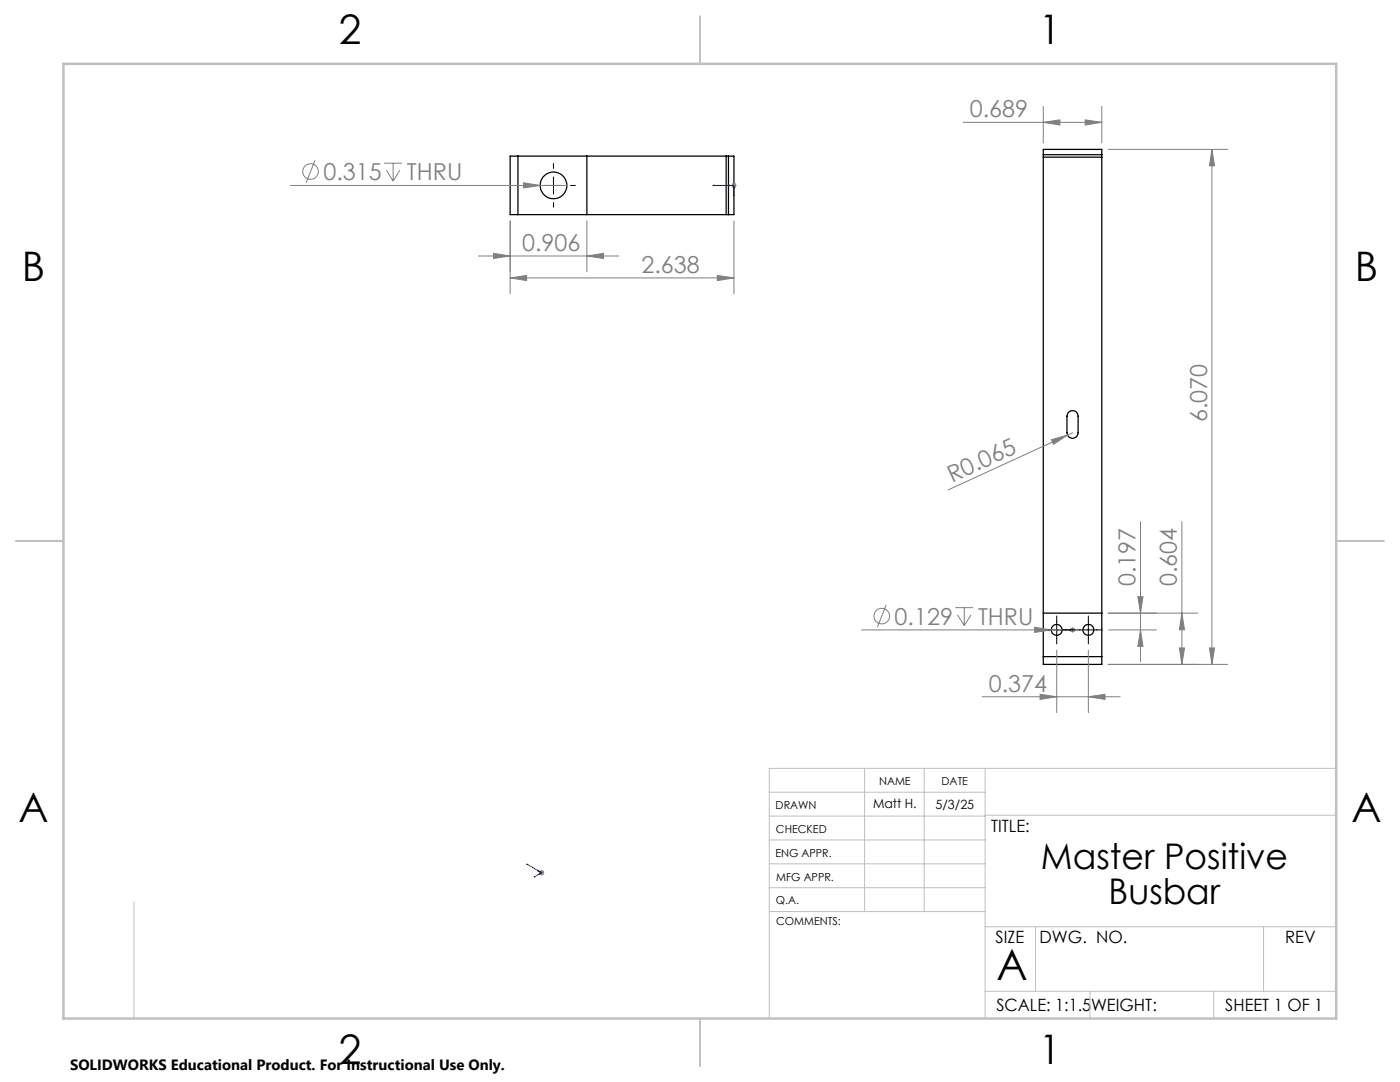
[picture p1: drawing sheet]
<svg xmlns="http://www.w3.org/2000/svg" width="279mm" height="216mm" viewBox="0 0 279 216" stroke-linecap="round" stroke-linejoin="round" font-family="sans-serif">
<g fill="none" stroke="#000" stroke-width=".25">
<path d="M103.4 31.2h-1.6v11.6h1.6M103.4 31.2h41.5M103.4 31.2v11.6M117.1 31.2v11.6M144.9 31.2h.5M144.9 31.2v11.6M145.4 31.2h1.1v11.6h-1.1M145.4 31.2v11.6M208.2 30.9v.5M208.2 30.9v-1.1h11.7v1.1M208.2 31.4v99.6M208.2 30.9h11.7"/>
<path d="M208.2 31.4h11.7M219.9 30.9v.5M219.9 31.4v99.6M103.4 42.8h41.5M144.9 42.8h.5M213.3 82.2a1.11 1.11 0 0 1 1.2-.2 1.11 1.11 0 0 1 .7 1v3.4a1.11 1.11 0 0 1-1.2 1.1 1.11 1.11 0 0 1-1.1-1.1v-3.4zM208.2 131v1.6h11.7v-1.6M208.2 131h11.7M208.2 122.3h11.7"/>
<circle cx="110.5" cy="37" r="2.66"/>
<circle cx="210.9" cy="125.7" r="1.09"/>
<circle cx="217.2" cy="125.7" r="1.09"/>
</g>
<g fill="none" stroke="#808080" stroke-width=".2">
<path d="M58 37h55.1M62.9 32l-1.8 4.4M76.7 32.6h3.5M77.1 34l1.4 2.1M78.5 32.6v3.5M79.8 34l-1.3 2.1M104.5 36.5l3.3 .5-3.3 .5zM146 37h1M146.1 36.7l.7 .7M146.5 36.5v1M146.8 36.7l-.7 .7M192.2 24.4h27.7"/>
<path d="M208.2 24.4l3.3-.5v1zM208.2 21.2v7.3M216.6 23.9l3.3 .5-3.3 .5zM219.9 21.2v7.3M221.2 29.8h23.8M241.9 29.8l.5 3.3h-1zM241.9 29.8v102.8M95.5 51.1h28M98.5 50.6l3.3 .5-3.3 .5zM101.8 55.5l3.3-.5v1zM101.8 44.1v14.5M101.8 55.5h44.7"/>
<path d="M117.1 51.1l3.3-.5v1zM117.1 44.1v10.2M143.2 55l3.3 .5-3.3 .5zM146.5 44.1v14.5M209.8 87.7l3.2-.9-2.7 1.9zM213 86.8l-23.8 11M214.1 86.4l-1.1 .4M227.1 119.1h1l-.5 3.2zM227.6 104.1v27.9M235.9 104.1v28.5M171.9 125.7h40.1M176.8 120.7l-1.7 4.5"/>
<path d="M190.6 121.2h3.6M191.1 122.7l1.3 2.1M192.4 121.2v3.6M193.8 122.7l-1.4 2.1M196 139h27.6M206.5 125.2l3.3 .5-3.3 .5zM207.6 138.5l3.3 .5-3.3 .6zM210.9 129.8v12.4M213.5 125.7h1.1M213.7 125.3l.7 .7M214.1 125.2v1M214.4 125.3l-.7 .7"/>
<path d="M217.2 139l3.3-.5v1.1zM217.2 129.8v12.4M221.2 122.3h17.8M221.2 132.6h23.8M221.3 125.7h9.5M227.6 125.7l.5 3.3h-1zM235.4 129.3h1l-.5 3.3zM235.9 122.3l.5 3.4h-1zM241.4 129.3h1l-.5 3.3zM107.6 174.1h1M107.7 173.8l.7 .7M108.1 173.6v1.1"/>
<path d="M108.4 173.8l-.7 .7"/>
<circle cx="62" cy="34.2" r="1.56"/>
<circle cx="176" cy="122.9" r="1.55"/>
</g>
<g fill="none" stroke="#00f" stroke-width=".2">
<path d="M142.2 37l.3-.1v.1zM142.2 37h4.3v2.1M145.2 37l.3-.1v.2zM146.4 37.3h.1v.3zM146.4 38.9h.1v.2zM211.9 125.7h.3h-.3M211.9 125.7h2.2M213.4 125.7h.3h-.3M214 125.7h.1zM214.1 125.7h.1M105.1 172.4l.2 .1zM105.1 172.4l3 1.7"/>
<path d="M106.7 174.9l-.1 .1zM107.2 173.6l.3 .1zM107.2 173.6l.9 .5M107.8 174.2l.1 .1-.3 .1zM108.1 174.1l-1.5 .9M108.1 174.1l-.5 .3"/>
</g>
<g fill="none" stroke="#c0c0c0" stroke-width=".2">
<path d="M153.5 158.1h43.1M172.5 153.3v28.6M184.4 153.3v28.6M196.6 153.3v49.9M266.7 153.3h-113.2v49.9M26.7 180v23.2M153.5 167.6h43.1M153.5 162.8h43.1M153.5 172.4h43.1M153.5 177.1h43.1M196.6 162.7h70.1M153.6 181.9h43"/>
<path d="M196.6 197.8h70.1M196.6 184.9h70.1M206.7 184.9v12.9M217.5 197.8v5.4M242.2 197.8v5.4M252.2 184.9v12.9"/>
</g>
<path d="M139.7 3.2v9.5M3.1 107.9h9.6M266.7 107.9h9.5M139.7 203.2v9.6" fill="none" stroke="#c0c0c0" stroke-width=".25"/>
<path d="M12.7 12.7h254v190.5h-254z" fill="none" stroke="#c0c0c0" stroke-width=".5"/>
<path d="M106.1 37h1M108.8 37h3.3M110.5 32.6v1M110.5 35.3v3.4M113.8 37h1M110.5 40.4v.9M208.1 125.7h5.6M210.9 122.9v5.6M214.4 125.7h5.6M217.2 122.9v5.6" fill="none" stroke="#000" stroke-width=".2"/>
<g fill="#00f">
<path d="M146.4 38.9l.1 .2v-.2zM142.2 37h.3v-.1z"/>
<path d="M146.4 37.3l.1 .3v-.3zM145.2 37l.3 .1v-.2zM211.9 125.7h.3zM214 125.7h.1z"/>
<path d="M213.4 125.7h.3zM214 125.7h.1zM106.7 174.9l-.1 .1zM105.1 172.4l.2 .1zM107.6 174.4l.3-.1-.1-.1zM107.2 173.6l.3 .1z"/>
</g>
<g fill="#808080">
<path d="M104.5 36.5l3.3 .5-3.3 .5z"/>
<path d="M206.5 125.2l3.3 .5-3.3 .5z"/>
<path d="M209.8 87.7l3.2-.9-2.7 1.9z"/>
<path d="M207.6 138.5l3.3 .5-3.3 .6zM217.2 139l3.3-.5v1.1z"/>
<path d="M101.8 55.5l3.3-.5v1zM143.2 55l3.3 .5-3.3 .5z"/>
<path d="M227.6 125.7l.5 3.3h-1zM227.1 119.1h1l-.5 3.2z"/>
<path d="M241.9 29.8l.5 3.3h-1zM241.4 129.3h1l-.5 3.3zM235.9 122.3l.5 3.4h-1zM235.4 129.3h1l-.5 3.3z"/>
<path d="M98.5 50.6l3.3 .5-3.3 .5zM117.1 51.1l3.3-.5v1zM208.2 24.4l3.3-.5v1zM216.6 23.9l3.3 .5-3.3 .5z"/>
</g>
<text font-size="8.5" x="198.9" y="195.5">A</text>
<g font-size="8.1">
<text x="67.6" y="8.9">2</text>
<text x="207.3" y="8.9">1</text>
<text x="4.4" y="56.2">B</text>
<text x="270.4" y="56.2">B</text>
<text x="3.7" y="164.1">A</text>
<text x="269.7" y="164.1">A</text>
<text x="67.6" y="212.4">2</text>
<text x="207.3" y="212.4">1</text>
</g>
<g font-size="7.1">
<text x="207.7" y="173.4">Master Positive</text>
<text x="221.2" y="180.5">Busbar</text>
</g>
<g font-size="4.7" fill="#808080">
<text x="193.5" y="23.4">0.689</text>
<text x="64.6" y="35.9">0.315</text>
<text x="81.2" y="35.9">THRU</text>
<text x="104.2" y="50">0.906</text>
<text x="128" y="54.4">2.638</text>
<text x="240.9" y="84.2" transform="rotate(-90 240.9 84.2)">6.070</text>
<text x="190" y="96.3" transform="rotate(-25 190 96.3)">R0.065</text>
<text x="226.6" y="117" transform="rotate(-90 226.6 117)">0.197</text>
<text x="234.9" y="117" transform="rotate(-90 234.9 117)">0.604</text>
<text x="178.5" y="124.6">0.129</text>
<text x="195.2" y="124.6">THRU</text>
<text x="197.3" y="138">0.374</text>
</g>
<g font-size="3.4">
<text x="197.8" y="166">TITLE:</text>
<text x="198.7" y="188.1">SIZE</text>
<text x="207.5" y="188.1">DWG. NO.</text>
<text x="256.5" y="188.2">REV</text>
<text x="198.8" y="201.7">SCALE: 1:1.5</text>
<text x="217.7" y="201.8">WEIGHT:</text>
<text x="244.5" y="201.7">SHEET 1 OF 1</text>
</g>
<text font-size="3" x="14" y="213.5">SOLIDWORKS Educational Product. For Instructional Use Only.</text>
<g font-size="2.5">
<text x="174.2" y="161.3">Matt H.</text>
<text x="186.7" y="161.4">5/3/25</text>
</g>
<g font-size="2.2">
<text x="154.8" y="161.4">DRAWN</text>
<text x="175.4" y="156.6">NAME</text>
<text x="187.9" y="156.7">DATE</text>
<text x="154.9" y="166.3">CHECKED</text>
<text x="154.8" y="170.9">ENG APPR.</text>
<text x="154.9" y="175.7">MFG APPR.</text>
<text x="154.9" y="180.4">Q.A.</text>
<text x="154.9" y="184.6">COMMENTS:</text>
</g>
</svg>
